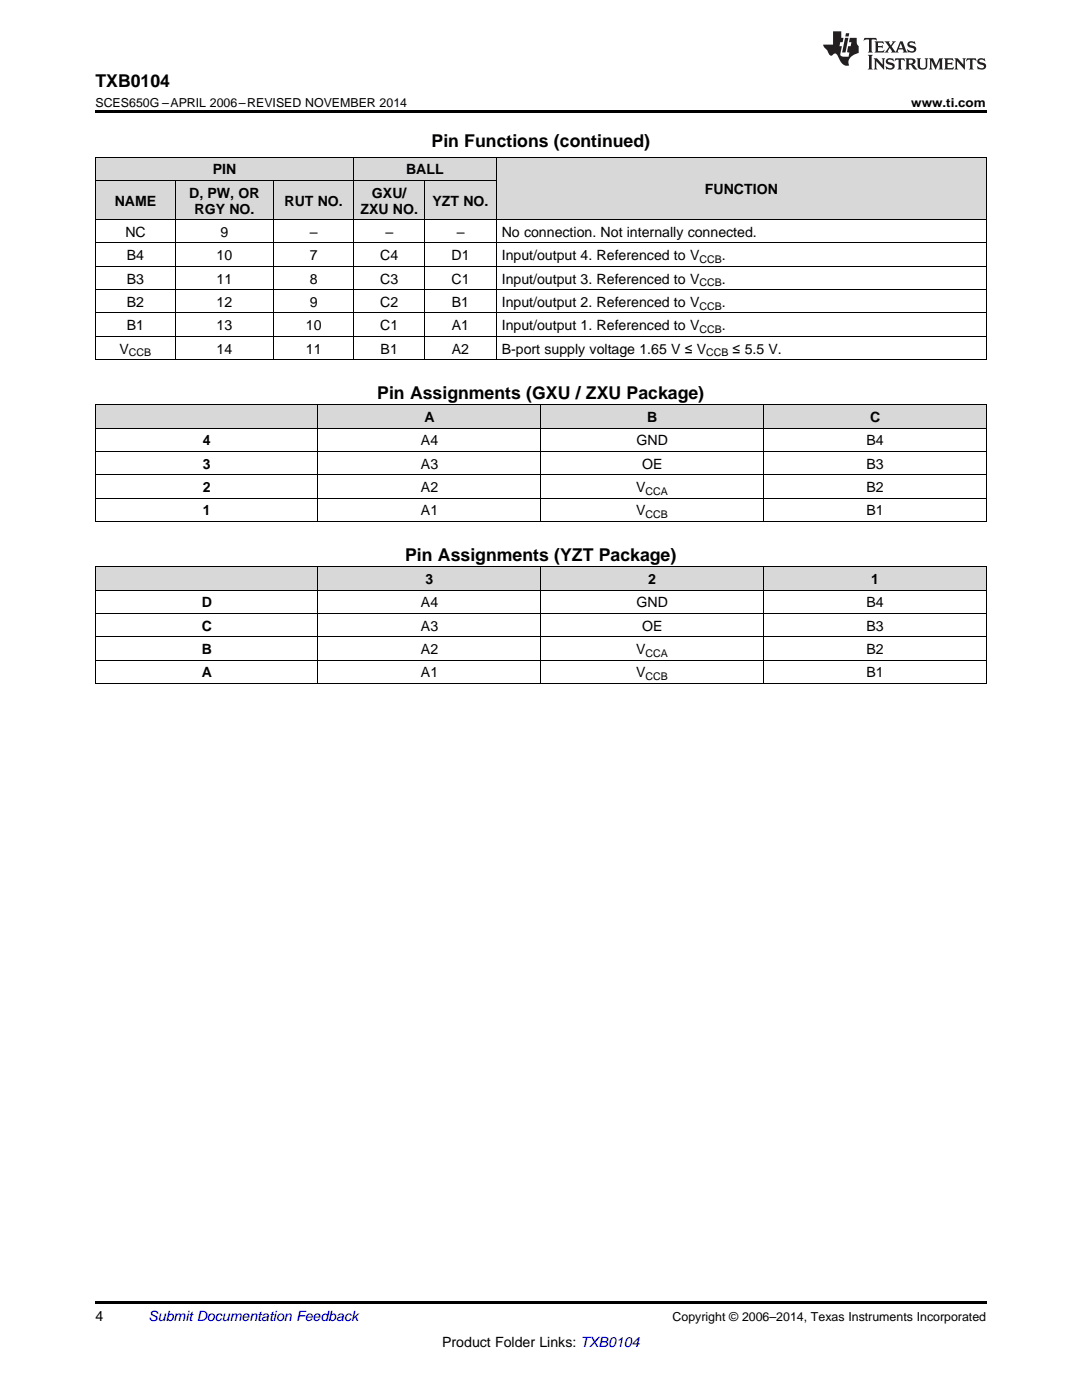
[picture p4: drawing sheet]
<svg xmlns="http://www.w3.org/2000/svg" width="216mm" height="279mm" viewBox="0 0 216 279" stroke-linecap="round" stroke-linejoin="round" font-family="sans-serif">
<g fill="#d8d8d8">
<path d="M19 113.2h44.5v4.6h-44.5z"/>
<path d="M63.5 113.2h44.4v4.6h-44.4z"/>
<path d="M107.9 113.2h44.5v4.6h-44.5z"/>
<path d="M152.4 113.2h44.4v4.6h-44.4z"/>
<path d="M19 80.9h44.5v4.6h-44.5z"/>
<path d="M63.5 80.9h44.4v4.6h-44.4z"/>
<path d="M107.9 80.9h44.5v4.6h-44.5z"/>
<path d="M152.4 80.9h44.4v4.6h-44.4z"/>
<path d="M19 36.1h16v7.8h-16z"/>
<path d="M35 36.1h19.6v7.8h-19.6z"/>
<path d="M54.6 36.1h16v7.8h-16z"/>
<path d="M70.6 36.1h14.2v7.8h-14.2z"/>
<path d="M84.8 36.1h14.3v7.8h-14.3z"/>
<path d="M99.1 31.4h97.7v12.5h-97.7z"/>
<path d="M19 31.4h16v4.7h-16z"/>
<path d="M35 31.4h19.6v4.7h-19.6z"/>
<path d="M54.6 31.4h16v4.7h-16z"/>
<path d="M70.6 31.4h14.2v4.7h-14.2z"/>
<path d="M84.8 31.4h14.3v4.7h-14.3z"/>
</g>
<path d="M19 22h177.8v.5h-177.8zM19 71.8h.2zM54.5 71.8h.1zM70.5 71.8h.1zM84.7 71.8h.1zM99 71.8h.1zM196.7 71.8h.1zM19 259.7h177.8v.5h-177.8z" fill="#000"/>
<g fill="none" stroke="#000" stroke-width=".2">
<path d="M19 36h80M19 31.3h177.8M19.1 31.4v40.4M35 36v35.8M54.6 36v35.8M70.5 31.4v40.4M84.8 36v35.8M99 31.4v40.4M196.8 31.4v40.4M19 57.8h177.8M19 53.1h177.8M19 48.5h177.8"/>
<path d="M19 43.8h177.8M19 71.8h177.8M19 67.1h177.8M19 62.5h177.8M19 99.4h177.8M19 94.8h177.8M19 90.1h177.8M19 85.5h177.8M19 80.8h177.8M19.1 80.9v23.2M63.4 80.9v23.2M107.9 80.9v23.2"/>
<path d="M152.3 80.9v23.2M196.8 80.9v23.2M19 117.8h177.8M19 113.1h177.8M19 104.1h177.8M19.1 113.2v23.3M63.4 113.2v23.3M107.9 113.2v23.3M152.3 113.2v23.3M196.8 113.2v23.3M19 136.4h177.8M19 131.7h177.8"/>
<path d="M19 127.1h177.8M19 122.4h177.8"/>
</g>
<g fill="#231f20">
<path d="M172.5 7.6l-.1 .5 .4-.2h.6v.1v2.1l-.2 .4h.9l-.2-.4v-2.1l.1-.1h.5l.5 .2-.2-.5zM174.5 8.3l.2 .3v1.5l-.2 .4h1.8l.2-.6a1.04 1.04 0 0 1-1.3 .2v-.7h.6l.3 .2v-.6l-.3 .2h-.6v-.6l.8-.1 .4 .3-.2-.5zM176.5 8.3l.9 1.1-.9 1.1h.8l-.2-.2 .4-.7 .5 .7-.2 .2h1.5l-.2-.2 .2-.4h.9l.1 .4-.2 .2h1l-.3-.3-.7-1.9h-.5l-.9 2-.8-1 .9-1h-.8l.1 .3-.4 .5-.3-.6 .1-.2zM179.7 8.6l.4 1h-.7zM181.3 8.4a.63 .63 0 0 0-.2 .7 .63 .63 0 0 0 .6 .4l.6 .2 .1 .2a.75 .75 0 0 1-.7 .4 .75 .75 0 0 1-.6-.5l.1 .7 .1-.1a1.11 1.11 0 0 0 1.5-.6 1.13 1.13 0 0 0-1.2-.8l-.1-.4a1.04 1.04 0 0 1 1.2 .2l-.2-.5-.2 .1-.4-.2zM173.2 10.9l.2 .4v2.2l-.2 .4h1l-.3-.4v-2.2l.3-.4zM174.3 11.6l.3 .4v1.5l-.3 .4h.8l-.2-.4v-1.3l1.5 1.7v-1.9l.2-.4h-.7l.2 .4v.9l-1.1-1.3zM177 11.8a.62 .62 0 0 0-.2 .7 .62 .62 0 0 0 .6 .4l.6 .1 .1 .3a.76 .76 0 0 1-.7 .3 .76 .76 0 0 1-.7-.4l.2 .7 .1-.1a1.11 1.11 0 0 0 1.5-.6 1.13 1.13 0 0 0-1.2-.8l-.1-.4a1.04 1.04 0 0 1 1.2 .2l-.2-.6-.2 .1-.5-.1zM178.7 11.6l-.2 .6a.61 .61 0 0 1 .8-.3v1.6l-.2 .4h.9l-.2-.4v-1.6a.63 .63 0 0 1 .7 .3l-.1-.6zM180.6 11.6l.3 .4v1.5l-.3 .4h1l-.2-.2-.1-.8 .6 .2a.76 .76 0 0 0 1.2 .7l-1-1a.58 .58 0 0 0 .6-.5 .58 .58 0 0 0-.5-.6zM181.4 11.9h.1a.45 .45 0 0 1 .5 .1 .45 .45 0 0 1 .1 .5l-.8 .2zM182.9 11.6l.2 .2a2.17 2.17 0 0 0 .3 1.9 .99 .99 0 0 0 1.6-.6v-1.1l.2-.4h-.7l.2 .2a1.92 1.92 0 0 1-.2 1.8 .6 .6 0 0 1-.9-.5v-1.1l.2-.4zM185.4 11.6l.2 .4v1.5l-.2 .4h.7l-.2-.4v-1.4l.8 1.8 .8-1.8v1.4l-.2 .4h.9l-.2-.4v-1.5l.2-.4h-.8l-.6 1.5-.6-1.5zM188.4 11.6l.2 .4v1.5l-.2 .4h1.8l.1-.6a1.04 1.04 0 0 1-1.2 .1v-.6h.5l.4 .2v-.6l-.4 .2h-.5v-.7h.8l.3 .3-.1-.6zM190.5 11.6l.2 .4v1.5l-.2 .4h.7l-.2-.4v-1.3l1.5 1.7v-1.9l.2-.4h-.7l.2 .4v.9l-1.1-1.3zM192.9 11.6l-.1 .6a.61 .61 0 0 1 .7-.3l.1 1.6-.3 .4h1l-.3-.4 .1-1.6a.63 .63 0 0 1 .7 .3l-.1-.6zM195.2 11.8a.62 .62 0 0 0-.2 .7 .62 .62 0 0 0 .6 .4l.6 .1 .1 .3a.76 .76 0 0 1-.7 .3 .76 .76 0 0 1-.6-.4l.1 .7 .1-.1a1.11 1.11 0 0 0 1.6-.6 1.13 1.13 0 0 0-1.3-.8l-.1-.4a1.04 1.04 0 0 1 1.2 .2l-.1-.6-.2 .1-.5-.1z"/>
<path d="M166.2 6.3v2.6h-1.9v.4l.8 .9a.91 .91 0 0 0 1 .8 .56 .56 0 0 1 .5-.3 .56 .56 0 0 1 .5 .3l.4 .8a1.53 1.53 0 0 0 1.9 1.2 1.54 1.54 0 0 1 1-2.1l.9-.3v-1.4a1.52 1.52 0 0 1-.4-1.6h-1.3l-.2 .8h.5l-.2 .8h-.5l-.1 1v.2l.4 .1-.2 .8a1.93 1.93 0 0 1-1.6-.3l.3-1.8h-.5l.2-.8h.4l.2-.8h-.4v-1.3zM168.6 7.6l-.6 2.9h.7l.6-2.9zM168.8 6.6l-.1 .7h.6l.2-.7z"/>
</g>
<g font-size="3.5">
<text x="19" y="17.3">TXB0104</text>
<text x="86.1" y="29.3">Pin Functions (continued)</text>
<text x="75.3" y="79.6">Pin Assignments (GXU / ZXU Package)</text>
<text x="80.9" y="111.9">Pin Assignments (YZT Package)</text>
</g>
<g font-size="2.8">
<text x="42.5" y="34.8">PIN</text>
<text x="81" y="34.8">BALL</text>
<text x="22.9" y="41">NAME</text>
<text x="37.7" y="39.4">D, PW, OR</text>
<text x="56.8" y="41">RUT NO.</text>
<text x="74.2" y="39.4">GXU/</text>
<text x="86.3" y="41">YZT NO.</text>
<text x="140.7" y="38.7">FUNCTION</text>
<text x="25" y="47.3">NC</text>
<text x="38.8" y="42.6">RGY NO.</text>
<text x="44" y="47.3">9</text>
<text x="61.8" y="47.3">–</text>
<text x="71.9" y="42.6">ZXU NO.</text>
<text x="76.9" y="47.3">–</text>
<text x="91.1" y="47.3">–</text>
<text x="100.1" y="47.3">No connection. Not internally connected.</text>
<text x="25.3" y="51.9">B4</text>
<text x="43.2" y="51.9">10</text>
<text x="61.8" y="51.9">7</text>
<text x="75.9" y="51.9">C4</text>
<text x="90.1" y="51.9">D1</text>
<text x="100.1" y="51.9">Input/output 4. Referenced to V</text>
<text x="144" y="51.9">.</text>
<text x="25.3" y="56.6">B3</text>
<text x="43.2" y="56.6">11</text>
<text x="61.8" y="56.6">8</text>
<text x="75.9" y="56.6">C3</text>
<text x="90.1" y="56.6">C1</text>
<text x="100.1" y="56.6">Input/output 3. Referenced to V</text>
<text x="144" y="56.6">.</text>
<text x="25.3" y="61.2">B2</text>
<text x="25.3" y="65.9">B1</text>
<text x="43.2" y="61.2">12</text>
<text x="43.2" y="65.9">13</text>
<text x="61" y="65.9">10</text>
<text x="61.8" y="61.2">9</text>
<text x="75.9" y="61.2">C2</text>
<text x="75.9" y="65.9">C1</text>
<text x="90.2" y="61.2">B1</text>
<text x="90.2" y="65.9">A1</text>
<text x="100.1" y="61.2">Input/output 2. Referenced to V</text>
<text x="100.1" y="65.9">Input/output 1. Referenced to V</text>
<text x="144" y="61.2">.</text>
<text x="144" y="65.9">.</text>
<text x="23.8" y="70.6">V</text>
<text x="43.2" y="70.6">14</text>
<text x="61" y="70.6">11</text>
<text x="76" y="70.6">B1</text>
<text x="90.2" y="70.6">A2</text>
<text x="100.1" y="70.6">B-port supply voltage 1.65 V ≤ V</text>
<text x="146.2" y="70.6">≤ 5.5 V.</text>
<text x="40.5" y="88.9">4</text>
<text x="84" y="88.9">A4</text>
<text x="84.7" y="84.2">A</text>
<text x="127" y="88.9">GND</text>
<text x="129.2" y="84.2">B</text>
<text x="172.9" y="88.9">B4</text>
<text x="173.6" y="84.2">C</text>
<text x="40.5" y="93.6">3</text>
<text x="84" y="93.6">A3</text>
<text x="128.1" y="93.6">OE</text>
<text x="172.9" y="93.6">B3</text>
<text x="40.5" y="98.2">2</text>
<text x="84" y="98.2">A2</text>
<text x="127" y="98.2">V</text>
<text x="172.9" y="98.2">B2</text>
<text x="40.5" y="102.9">1</text>
<text x="84" y="102.9">A1</text>
<text x="127" y="102.9">V</text>
<text x="172.9" y="102.9">B1</text>
<text x="84.9" y="116.6">3</text>
<text x="129.4" y="116.6">2</text>
<text x="173.8" y="116.6">1</text>
<text x="40.3" y="121.2">D</text>
<text x="40.3" y="125.9">C</text>
<text x="84" y="121.2">A4</text>
<text x="84" y="125.9">A3</text>
<text x="127" y="121.2">GND</text>
<text x="128.1" y="125.9">OE</text>
<text x="172.9" y="121.2">B4</text>
<text x="172.9" y="125.9">B3</text>
<text x="40.3" y="130.5">B</text>
<text x="84" y="130.5">A2</text>
<text x="127" y="130.5">V</text>
<text x="172.9" y="130.5">B2</text>
<text x="40.3" y="135.2">A</text>
<text x="84" y="135.2">A1</text>
<text x="127" y="135.2">V</text>
<text x="172.9" y="135.2">B1</text>
<text x="19" y="263.6">4</text>
<text x="88.2" y="268.9">Product Folder Links: TXB0104</text>
</g>
<text font-size="2.8" fill="#0000c8" x="29.6" y="263.6">Submit Documentation Feedback</text>
<g font-size="2.5">
<text x="19" y="21.4">SCES650G –APRIL 2006–REVISED NOVEMBER 2014</text>
<text x="181.8" y="21.4">www.ti.com</text>
<text x="134.2" y="263.6">Copyright © 2006–2014, Texas Instruments Incorporated</text>
</g>
<g font-size="2.1">
<text x="139.6" y="52.5">CCB</text>
<text x="139.6" y="57.2">CCB</text>
<text x="139.6" y="61.8">CCB</text>
<text x="25.7" y="71.1">CCB</text>
<text x="139.6" y="66.5">CCB</text>
<text x="140.9" y="71.1">CCB</text>
<text x="128.8" y="98.8">CCA</text>
<text x="128.8" y="103.4">CCB</text>
<text x="128.8" y="131.1">CCA</text>
<text x="128.8" y="135.7">CCB</text>
</g>
</svg>
